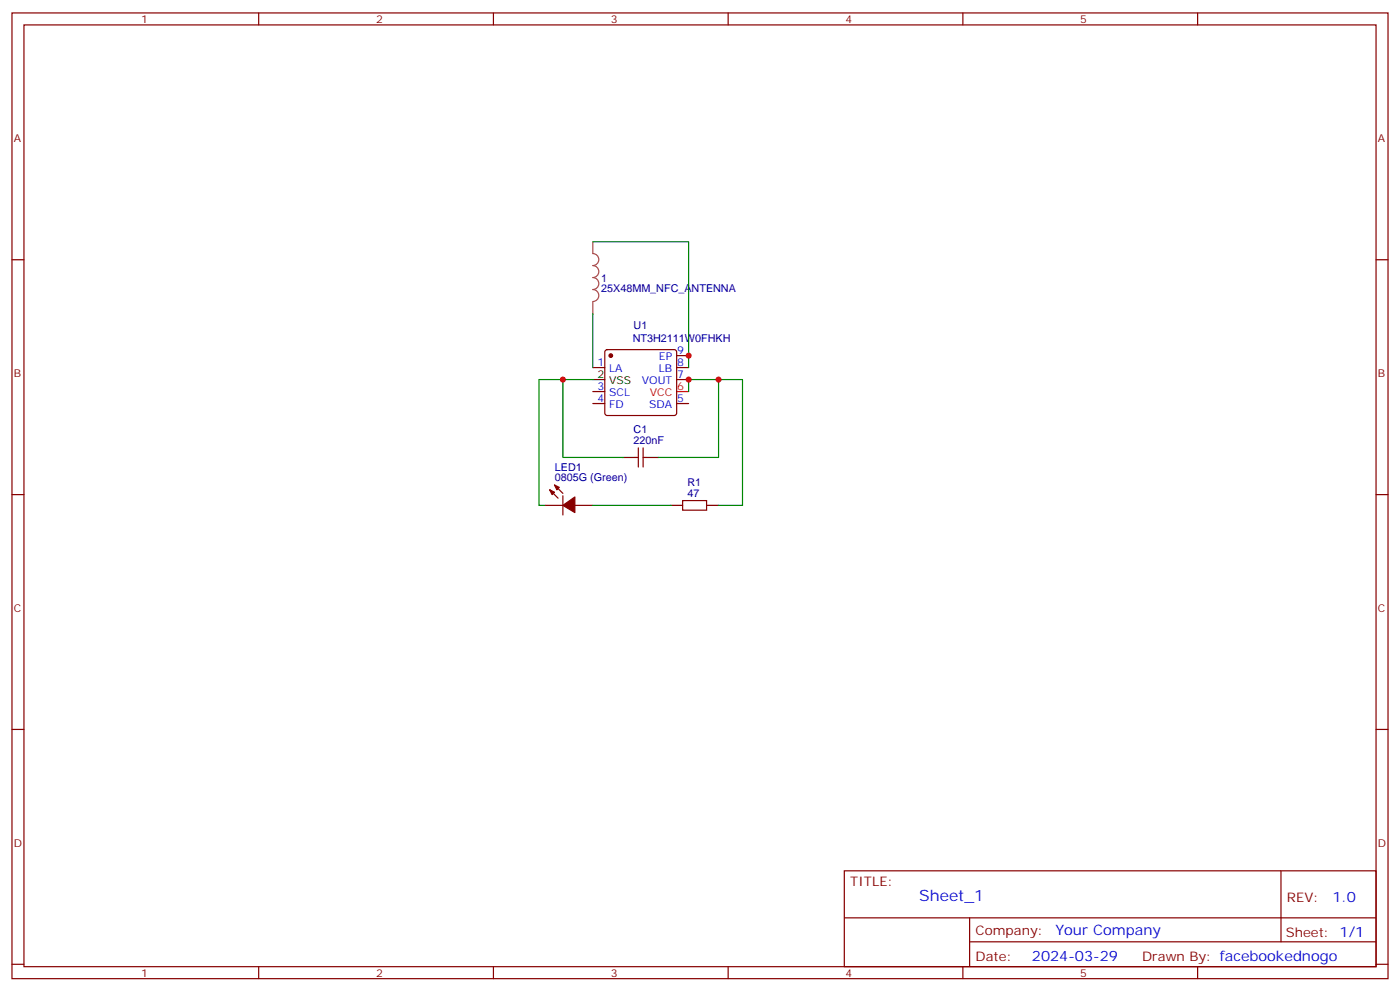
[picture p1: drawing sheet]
<svg xmlns="http://www.w3.org/2000/svg" width="412mm" height="292mm" viewBox="0 0 412 292" stroke-linecap="round" stroke-linejoin="round" font-family="sans-serif">
<g fill="none" stroke="#870000" stroke-width=".35">
<path d="M3.5 3.8h405.4v284.3h-405.4zM7.1 7.3h398.2v277.3h-398.2zM76.2 3.8v3.5M145.3 3.8v3.5M214.5 3.8v3.5M283.6 3.8v3.5M352.8 3.8v3.5M3.5 76.5h3.6M405.3 76.5h3.6M174.6 108.2h3.6M174.6 118.8h3.6M174.6 115.3h3.6"/>
<path d="M178.4 103.1l.5-.2h19.7l.5 .2 .2 .5v18l-.2 .5-.5 .2h-19.7l-.5-.2-.2-.5v-18zM199.3 104.7h3.5M199.3 108.2h3.5M199.3 111.8h3.5M199.3 118.8h3.5M187 134.7h1M188 131.9v5.6M189.4 131.9v5.6M189.4 134.7h1.1M3.5 145.6h3.6M160.5 148.8h5.3M161.9 144.2l2.5 2.5"/>
<path d="M163.3 142.8l2.5 2.5M165.8 146v5.6M169.3 148.8h5.3M201.1 147.4h7v2.8h-7zM405.3 145.6h3.6M3.5 214.8h3.6M405.3 214.8h3.6M248.7 256.4h156.6v28.2h-156.6zM377.3 256.4v20.9M248.7 270.2h156.5M285.6 277.3h119.6M285.6 270.2v14.2"/>
<path d="M3.5 283.9h3.6M76.2 284.6v3.5M145.3 284.6v3.5M214.5 284.6v3.5M283.6 284.6v3.5M352.8 284.6v3.5M405.3 283.9h3.6"/>
</g>
<path d="M199.3 115.3h3.5" fill="none" stroke="#f00" stroke-width=".35"/>
<path d="M174.6 111.8h3.6M183.4 134.7h3.6M190.5 134.7h3.5M197.6 148.8h3.5M208.1 148.8h3.6" fill="none" stroke="#000" stroke-width=".35"/>
<g fill="#870000" stroke="#870000" stroke-width=".35">
<path d="M161.9 144.2l1.4 .7-.7 .7z"/>
<path d="M163.3 142.8l1.4 .7-.7 .7z"/>
<path d="M165.8 148.8l3.5-2.5v4.6z"/>
<circle cx="179.9" cy="104.7" r=".53"/>
</g>
<path d="M174.6 71.2v3.5a1.76 1.76 0 0 1 1.8 1.7 1.76 1.76 0 0 1-1.8 1.8 1.76 1.76 0 0 1 1.8 1.8 1.76 1.76 0 0 1-1.8 1.7 1.76 1.76 0 0 1 1.8 1.8 1.76 1.76 0 0 1-1.8 1.7 1.76 1.76 0 0 1 1.8 1.8 1.76 1.76 0 0 1-1.8 1.8M174.6 88.9v3.5" fill="none" stroke="#a64a4a" stroke-width=".35"/>
<path d="M174.6 71.2h28.2v37M174.6 92.4v15.8M165.8 111.8h-7.1v37h1.8M174.6 111.8h-8.8v22.9h17.6M202.8 115.3v-3.5h15.9v37h-7M211.7 111.8v22.9h-17.7M174.6 148.8h23" fill="none" stroke="#008700" stroke-width=".35"/>
<g fill="#c00">
<circle cx="202.8" cy="104.7" r=".88"/>
<circle cx="202.8" cy="111.8" r=".88"/>
<circle cx="165.8" cy="111.8" r=".88"/>
<circle cx="211.7" cy="111.8" r=".88"/>
</g>
<text font-size="4.6" fill="#00f" x="270.8" y="265.4">Sheet_1</text>
<g font-size="4.2" fill="#00f">
<text x="392.5" y="265.7">1.0</text>
<text x="310.9" y="275.2">Your Company</text>
<text x="304" y="283">2024-03-29</text>
</g>
<g font-size="3.9" fill="#800">
<text x="250.5" y="261">TITLE:</text>
<text x="379.1" y="265.7">REV:</text>
<text x="287.4" y="275.2">Company:</text>
<text x="378.7" y="275.8">Sheet: 1/1</text>
<text x="287.4" y="282.9">Date:</text>
<text x="336.4" y="282.9">Drawn By: facebookednogo</text>
</g>
<g font-size="3.2" fill="#800">
<text x="41.6" y="6.8">1</text>
<text x="110.8" y="6.8">2</text>
<text x="179.9" y="6.8">3</text>
<text x="249.1" y="6.8">4</text>
<text x="318.2" y="6.8">5</text>
<text x="4.1" y="41.9">A</text>
<text x="405.9" y="41.9">A</text>
<text x="4.1" y="111.1">B</text>
<text x="405.9" y="111.1">B</text>
<text x="4.1" y="180.2">C</text>
<text x="405.9" y="180.2">C</text>
<text x="4.1" y="249.3">D</text>
<text x="405.9" y="249.3">D</text>
<text x="41.6" y="287.6">1</text>
<text x="110.8" y="287.6">2</text>
<text x="179.9" y="287.6">3</text>
<text x="249.1" y="287.6">4</text>
<text x="318.2" y="287.6">5</text>
</g>
<g font-size="3.2" fill="#000080">
<text x="177.1" y="82.9">1</text>
<text x="177.1" y="86.1">25X48MM_NFC_ANTENNA</text>
<text x="186.4" y="100.6">NT3H2111W0FHKH</text>
<text x="186.6" y="96.8">U1</text>
<text x="186.6" y="130.8">220nF</text>
<text x="186.6" y="127.6">C1</text>
<text x="163.5" y="141.7">0805G (Green)</text>
<text x="163.5" y="138.6">LED1</text>
<text x="202.5" y="143.2">R1</text>
<text x="202.5" y="146.3">47</text>
</g>
<g font-size="3.2" fill="#00f">
<text x="176" y="107.9">1</text>
<text x="194.1" y="106.1">EP</text>
<text x="199.5" y="104.4">9</text>
<text x="199.5" y="107.9">8</text>
<text x="179.5" y="109.6">LA</text>
<text x="189.1" y="113.2">VOUT</text>
<text x="194.1" y="109.6">LB</text>
<text x="199.5" y="111.4">7</text>
<text x="176" y="118.5">4</text>
<text x="176" y="114.9">3</text>
<text x="179.5" y="116.7">SCL</text>
<text x="199.5" y="118.5">5</text>
<text x="179.5" y="120.2">FD</text>
<text x="191.2" y="120.2">SDA</text>
</g>
<g font-size="3.2">
<text x="176" y="111.4">2</text>
<text x="179.5" y="113.2">VSS</text>
</g>
<g font-size="3.2" fill="#f00">
<text x="191.4" y="116.7">VCC</text>
<text x="199.5" y="114.9">6</text>
</g>
</svg>
